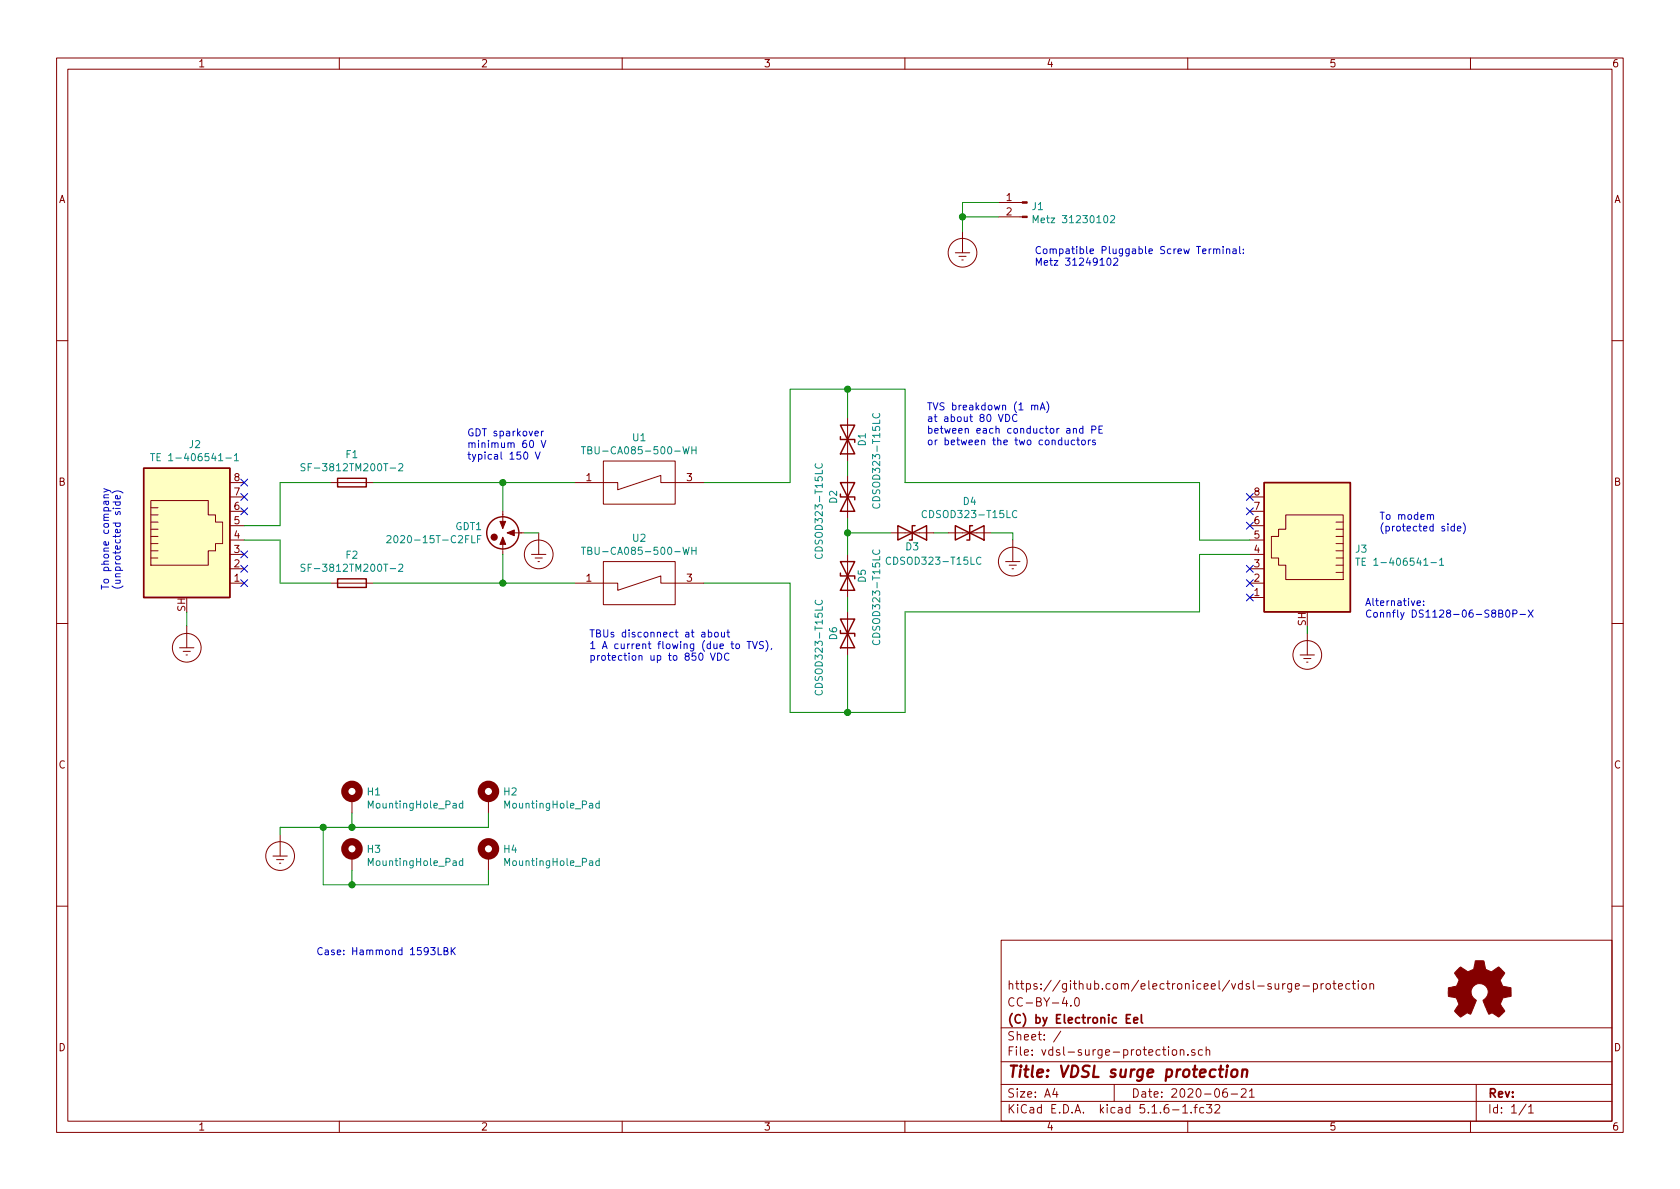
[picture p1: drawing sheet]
EESchema Schematic File Version 4
EELAYER 30 0
EELAYER END
$Descr A4 11693 8268
encoding utf-8
Sheet 1 1
Title "VDSL surge protection"
Date "2020-06-21"
Rev ""
Comp "(C) by Electronic Eel"
Comment1 "CC-BY-4.0"
Comment2 "https://github.com/electroniceel/vdsl-surge-protection"
Comment3 ""
Comment4 ""
$EndDescr
$Comp
L Connector:RJ45_Shielded J2
U 1 1
P 1300 3750
F 0 "J2" H 1357 4417 50  0000 C CNN
F 1 "TE 1-406541-1" H 1357 4326 50  0000 C CNN
F 2 "modules:CONN_1-406541-1" V 1300 3775 50  0001 C CNN
F 3 "~" V 1300 3775 50  0001 C CNN
	1    1300 3750
	1    0    0    -1  
$EndComp
$Comp
L Connector:RJ45_Shielded J3
U 1 1
P 9100 3850
F 0 "J3" H 8770 3889 50  0000 R CNN
F 1 "TE 1-406541-1" H 8770 3798 50  0000 R CNN
F 2 "modules:CONN_1-406541-1" V 9100 3875 50  0001 C CNN
F 3 "~" V 9100 3875 50  0001 C CNN
	1    9100 3850
	-1   0    0    -1  
$EndComp
$Comp
L power:Earth_Protective #PWR04
U 1 1
P 1300 4350
F 0 "#PWR04" H 1550 4100 50  0001 C CNN
F 1 "Earth_Protective" H 1750 4200 50  0001 C CNN
F 2 "" H 1300 4250 50  0001 C CNN
F 3 "~" H 1300 4250 50  0001 C CNN
	1    1300 4350
	1    0    0    -1  
$EndComp
Wire Wire Line
	1300 4350 1300 4250
$Comp
L power:Earth_Protective #PWR05
U 1 1
P 9100 4400
F 0 "#PWR05" H 9350 4150 50  0001 C CNN
F 1 "Earth_Protective" H 9550 4250 50  0001 C CNN
F 2 "" H 9100 4300 50  0001 C CNN
F 3 "~" H 9100 4300 50  0001 C CNN
	1    9100 4400
	1    0    0    -1  
$EndComp
Wire Wire Line
	9100 4400 9100 4350
$Comp
L Device:Fuse F1
U 1 1
P 2450 3350
F 0 "F1" V 2253 3350 50  0000 C CNN
F 1 "SF-3812TM200T-2" V 2344 3350 50  0000 C CNN
F 2 "modules:Fuse_3812_HandSolder" V 2380 3350 50  0001 C CNN
F 3 "~" H 2450 3350 50  0001 C CNN
	1    2450 3350
	0    1    1    0   
$EndComp
$Comp
L Device:Fuse F2
U 1 1
P 2450 4050
F 0 "F2" V 2253 4050 50  0000 C CNN
F 1 "SF-3812TM200T-2" V 2344 4050 50  0000 C CNN
F 2 "modules:Fuse_3812_HandSolder" V 2380 4050 50  0001 C CNN
F 3 "~" H 2450 4050 50  0001 C CNN
	1    2450 4050
	0    1    1    0   
$EndComp
Wire Wire Line
	1700 3750 1950 3750
Wire Wire Line
	1700 3650 1950 3650
NoConn ~ 1700 3350
NoConn ~ 1700 3450
NoConn ~ 1700 3550
NoConn ~ 1700 3850
NoConn ~ 1700 3950
NoConn ~ 1700 4050
NoConn ~ 8700 3450
NoConn ~ 8700 3550
NoConn ~ 8700 3650
NoConn ~ 8700 3950
NoConn ~ 8700 4050
NoConn ~ 8700 4150
$Comp
L gdt:GDT_3pin GDT1
U 1 1
P 3500 3700
F 0 "GDT1" H 3359 3746 50  0000 R CNN
F 1 "2020-15T-C2FLF" H 3359 3655 50  0000 R CNN
F 2 "modules:2020-xxT-C2x" H 3500 3850 60  0001 C CNN
F 3 "" H 3500 3850 60  0000 C CNN
	1    3500 3700
	1    0    0    -1  
$EndComp
Wire Wire Line
	1950 3650 1950 3350
Wire Wire Line
	1950 3350 2300 3350
Wire Wire Line
	1950 3750 1950 4050
Wire Wire Line
	1950 4050 2300 4050
$Comp
L power:Earth_Protective #PWR02
U 1 1
P 3750 3700
F 0 "#PWR02" H 4000 3450 50  0001 C CNN
F 1 "Earth_Protective" H 4200 3550 50  0001 C CNN
F 2 "" H 3750 3600 50  0001 C CNN
F 3 "~" H 3750 3600 50  0001 C CNN
	1    3750 3700
	1    0    0    -1  
$EndComp
Wire Wire Line
	3650 3700 3750 3700
Wire Wire Line
	2600 3350 3500 3350
Wire Wire Line
	3500 3350 3500 3550
Wire Wire Line
	2600 4050 3500 4050
Wire Wire Line
	3500 4050 3500 3850
$Comp
L Bourns_TBU:TBU-CA U1
U 1 1
P 4450 3350
F 0 "U1" H 4450 3665 50  0000 C CNN
F 1 "TBU-CA085-500-WH" H 4450 3574 50  0000 C CNN
F 2 "modules:TBU-CA" H 4450 3350 50  0001 C CNN
F 3 "" H 4450 3350 50  0001 C CNN
	1    4450 3350
	1    0    0    -1  
$EndComp
$Comp
L Bourns_TBU:TBU-CA U2
U 1 1
P 4450 4050
F 0 "U2" H 4450 4365 50  0000 C CNN
F 1 "TBU-CA085-500-WH" H 4450 4274 50  0000 C CNN
F 2 "modules:TBU-CA" H 4450 4050 50  0001 C CNN
F 3 "" H 4450 4050 50  0001 C CNN
	1    4450 4050
	1    0    0    -1  
$EndComp
Wire Wire Line
	3500 3350 4000 3350
Connection ~ 3500 3350
Wire Wire Line
	4000 4050 3500 4050
Connection ~ 3500 4050
$Comp
L Device:D_TVS D3
U 1 1
P 6350 3700
F 0 "D3" H 6350 3800 50  0000 C CNN
F 1 "CDSOD323-T15LC" H 6200 3900 50  0000 C CNN
F 2 "Diode_SMD:D_SOD-323_HandSoldering" H 6350 3700 50  0001 C CNN
F 3 "~" H 6350 3700 50  0001 C CNN
	1    6350 3700
	-1   0    0    1   
$EndComp
$Comp
L Device:D_TVS D4
U 1 1
P 6750 3700
F 0 "D4" H 6750 3484 50  0000 C CNN
F 1 "CDSOD323-T15LC" H 6750 3575 50  0000 C CNN
F 2 "Diode_SMD:D_SOD-323_HandSoldering" H 6750 3700 50  0001 C CNN
F 3 "~" H 6750 3700 50  0001 C CNN
	1    6750 3700
	-1   0    0    1   
$EndComp
$Comp
L power:Earth_Protective #PWR03
U 1 1
P 7050 3750
F 0 "#PWR03" H 7300 3500 50  0001 C CNN
F 1 "Earth_Protective" H 7500 3600 50  0001 C CNN
F 2 "" H 7050 3650 50  0001 C CNN
F 3 "~" H 7050 3650 50  0001 C CNN
	1    7050 3750
	1    0    0    -1  
$EndComp
$Comp
L Device:D_TVS D2
U 1 1
P 5900 3450
F 0 "D2" H 5900 3550 50  0000 C CNN
F 1 "CDSOD323-T15LC" H 5800 3650 50  0000 C CNN
F 2 "Diode_SMD:D_SOD-323_HandSoldering" H 5900 3450 50  0001 C CNN
F 3 "~" H 5900 3450 50  0001 C CNN
	1    5900 3450
	0    -1   -1   0   
$EndComp
$Comp
L Device:D_TVS D1
U 1 1
P 5900 3050
F 0 "D1" H 5900 2950 50  0000 C CNN
F 1 "CDSOD323-T15LC" H 5750 2850 50  0000 C CNN
F 2 "Diode_SMD:D_SOD-323_HandSoldering" H 5900 3050 50  0001 C CNN
F 3 "~" H 5900 3050 50  0001 C CNN
	1    5900 3050
	0    -1   -1   0   
$EndComp
$Comp
L Device:D_TVS D6
U 1 1
P 5900 4400
F 0 "D6" H 5900 4500 50  0000 C CNN
F 1 "CDSOD323-T15LC" H 5800 4600 50  0000 C CNN
F 2 "Diode_SMD:D_SOD-323_HandSoldering" H 5900 4400 50  0001 C CNN
F 3 "~" H 5900 4400 50  0001 C CNN
	1    5900 4400
	0    -1   -1   0   
$EndComp
$Comp
L Device:D_TVS D5
U 1 1
P 5900 4000
F 0 "D5" H 5900 3900 50  0000 C CNN
F 1 "CDSOD323-T15LC" H 5750 3800 50  0000 C CNN
F 2 "Diode_SMD:D_SOD-323_HandSoldering" H 5900 4000 50  0001 C CNN
F 3 "~" H 5900 4000 50  0001 C CNN
	1    5900 4000
	0    -1   -1   0   
$EndComp
Wire Wire Line
	4900 3350 5500 3350
Wire Wire Line
	5500 3350 5500 2700
Wire Wire Line
	5500 2700 5900 2700
Wire Wire Line
	6300 2700 6300 3350
Wire Wire Line
	6300 3350 8350 3350
Wire Wire Line
	8350 3350 8350 3750
Wire Wire Line
	8350 3750 8700 3750
Wire Wire Line
	4900 4050 5500 4050
Wire Wire Line
	5500 4050 5500 4950
Wire Wire Line
	5500 4950 5900 4950
Wire Wire Line
	6300 4950 6300 4250
Wire Wire Line
	6300 4250 8350 4250
Wire Wire Line
	8350 4250 8350 3850
Wire Wire Line
	8350 3850 8700 3850
Wire Wire Line
	5900 2900 5900 2700
Connection ~ 5900 2700
Wire Wire Line
	5900 2700 6300 2700
Wire Wire Line
	5900 3200 5900 3300
Wire Wire Line
	5900 3850 5900 3700
Wire Wire Line
	5900 4150 5900 4250
Wire Wire Line
	5900 4550 5900 4950
Connection ~ 5900 4950
Wire Wire Line
	5900 4950 6300 4950
Wire Wire Line
	6200 3700 5900 3700
Connection ~ 5900 3700
Wire Wire Line
	5900 3700 5900 3600
Wire Wire Line
	6500 3700 6600 3700
Wire Wire Line
	6900 3700 7050 3700
Wire Wire Line
	7050 3700 7050 3750
Text Notes 6450 3100 0    50   ~ 0
TVS breakdown (1 mA)\nat about 80 VDC\nbetween each conductor and PE\nor between the two conductors
Text Notes 4100 4600 0    50   ~ 0
TBUs disconnect at about \n1 A current flowing (due to TVS),\nprotection up to 850 VDC
Text Notes 3250 3200 0    50   ~ 0
GDT sparkover \nminimum 60 V\ntypical 150 V
$Comp
L power:Earth_Protective #PWR01
U 1 1
P 6700 1600
F 0 "#PWR01" H 6950 1350 50  0001 C CNN
F 1 "Earth_Protective" H 7150 1450 50  0001 C CNN
F 2 "" H 6700 1500 50  0001 C CNN
F 3 "~" H 6700 1500 50  0001 C CNN
	1    6700 1600
	1    0    0    -1  
$EndComp
Wire Wire Line
	6700 1600 6700 1500
Text Notes 9500 4300 0    50   ~ 0
Alternative:\nConnfly DS1128-06-S8B0P-X
$Comp
L Mechanical:MountingHole_Pad H3
U 1 1
P 2450 5950
F 0 "H3" H 2550 5999 50  0000 L CNN
F 1 "MountingHole_Pad" H 2550 5908 50  0000 L CNN
F 2 "MountingHole:MountingHole_3.7mm_Pad_Via" H 2450 5950 50  0001 C CNN
F 3 "~" H 2450 5950 50  0001 C CNN
	1    2450 5950
	1    0    0    -1  
$EndComp
$Comp
L Mechanical:MountingHole_Pad H1
U 1 1
P 2450 5550
F 0 "H1" H 2550 5599 50  0000 L CNN
F 1 "MountingHole_Pad" H 2550 5508 50  0000 L CNN
F 2 "MountingHole:MountingHole_3.7mm_Pad_Via" H 2450 5550 50  0001 C CNN
F 3 "~" H 2450 5550 50  0001 C CNN
	1    2450 5550
	1    0    0    -1  
$EndComp
$Comp
L Mechanical:MountingHole_Pad H2
U 1 1
P 3400 5550
F 0 "H2" H 3500 5599 50  0000 L CNN
F 1 "MountingHole_Pad" H 3500 5508 50  0000 L CNN
F 2 "MountingHole:MountingHole_3.7mm_Pad_Via" H 3400 5550 50  0001 C CNN
F 3 "~" H 3400 5550 50  0001 C CNN
	1    3400 5550
	1    0    0    -1  
$EndComp
$Comp
L Mechanical:MountingHole_Pad H4
U 1 1
P 3400 5950
F 0 "H4" H 3500 5999 50  0000 L CNN
F 1 "MountingHole_Pad" H 3500 5908 50  0000 L CNN
F 2 "MountingHole:MountingHole_3.7mm_Pad_Via" H 3400 5950 50  0001 C CNN
F 3 "~" H 3400 5950 50  0001 C CNN
	1    3400 5950
	1    0    0    -1  
$EndComp
$Comp
L power:Earth_Protective #PWR06
U 1 1
P 1950 5800
F 0 "#PWR06" H 2200 5550 50  0001 C CNN
F 1 "Earth_Protective" H 2400 5650 50  0001 C CNN
F 2 "" H 1950 5700 50  0001 C CNN
F 3 "~" H 1950 5700 50  0001 C CNN
	1    1950 5800
	1    0    0    -1  
$EndComp
Wire Wire Line
	2450 5750 2250 5750
Wire Wire Line
	1950 5750 1950 5800
Wire Wire Line
	2450 5650 2450 5750
Wire Wire Line
	2450 5750 3400 5750
Wire Wire Line
	3400 5750 3400 5650
Connection ~ 2450 5750
Wire Wire Line
	3400 6050 3400 6150
Wire Wire Line
	3400 6150 2450 6150
Wire Wire Line
	2450 6150 2450 6050
Wire Wire Line
	2450 6150 2250 6150
Wire Wire Line
	2250 6150 2250 5750
Connection ~ 2450 6150
Connection ~ 2250 5750
Wire Wire Line
	2250 5750 1950 5750
Text Notes 2200 6650 0    50   ~ 0
Case: Hammond 1593LBK
Wire Wire Line
	6700 1500 6950 1500
Wire Wire Line
	6700 1500 6700 1400
Wire Wire Line
	6700 1400 6950 1400
Connection ~ 6700 1500
Text Notes 7200 1850 0    50   ~ 0
Compatible Pluggable Screw Terminal:\nMetz 31249102
Text Notes 850  4100 1    50   ~ 0
To phone company\n(unprotected side)
Text Notes 9600 3700 0    50   ~ 0
To modem\n(protected side)
$Comp
L Connector:Conn_01x02_Male J1
U 1 1
P 7150 1400
F 0 "J1" H 7122 1374 50  0000 R CNN
F 1 "Metz 31230102" H 7122 1283 50  0000 R CNN
F 2 "modules:mstba_2,5-2-g-5,08" H 7150 1400 50  0001 C CNN
F 3 "~" H 7150 1400 50  0001 C CNN
	1    7150 1400
	-1   0    0    -1  
$EndComp
$Comp
L Graphic:Logo_Open_Hardware_Small #LOGO?
U 1 1
P 10300 6900
F 0 "#LOGO?" H 10300 7175 50  0001 C CNN
F 1 "Logo_Open_Hardware_Small" H 10300 6675 50  0001 C CNN
F 2 "" H 10300 6900 50  0001 C CNN
F 3 "~" H 10300 6900 50  0001 C CNN
	1    10300 6900
	1    0    0    -1  
$EndComp
$EndSCHEMATC
